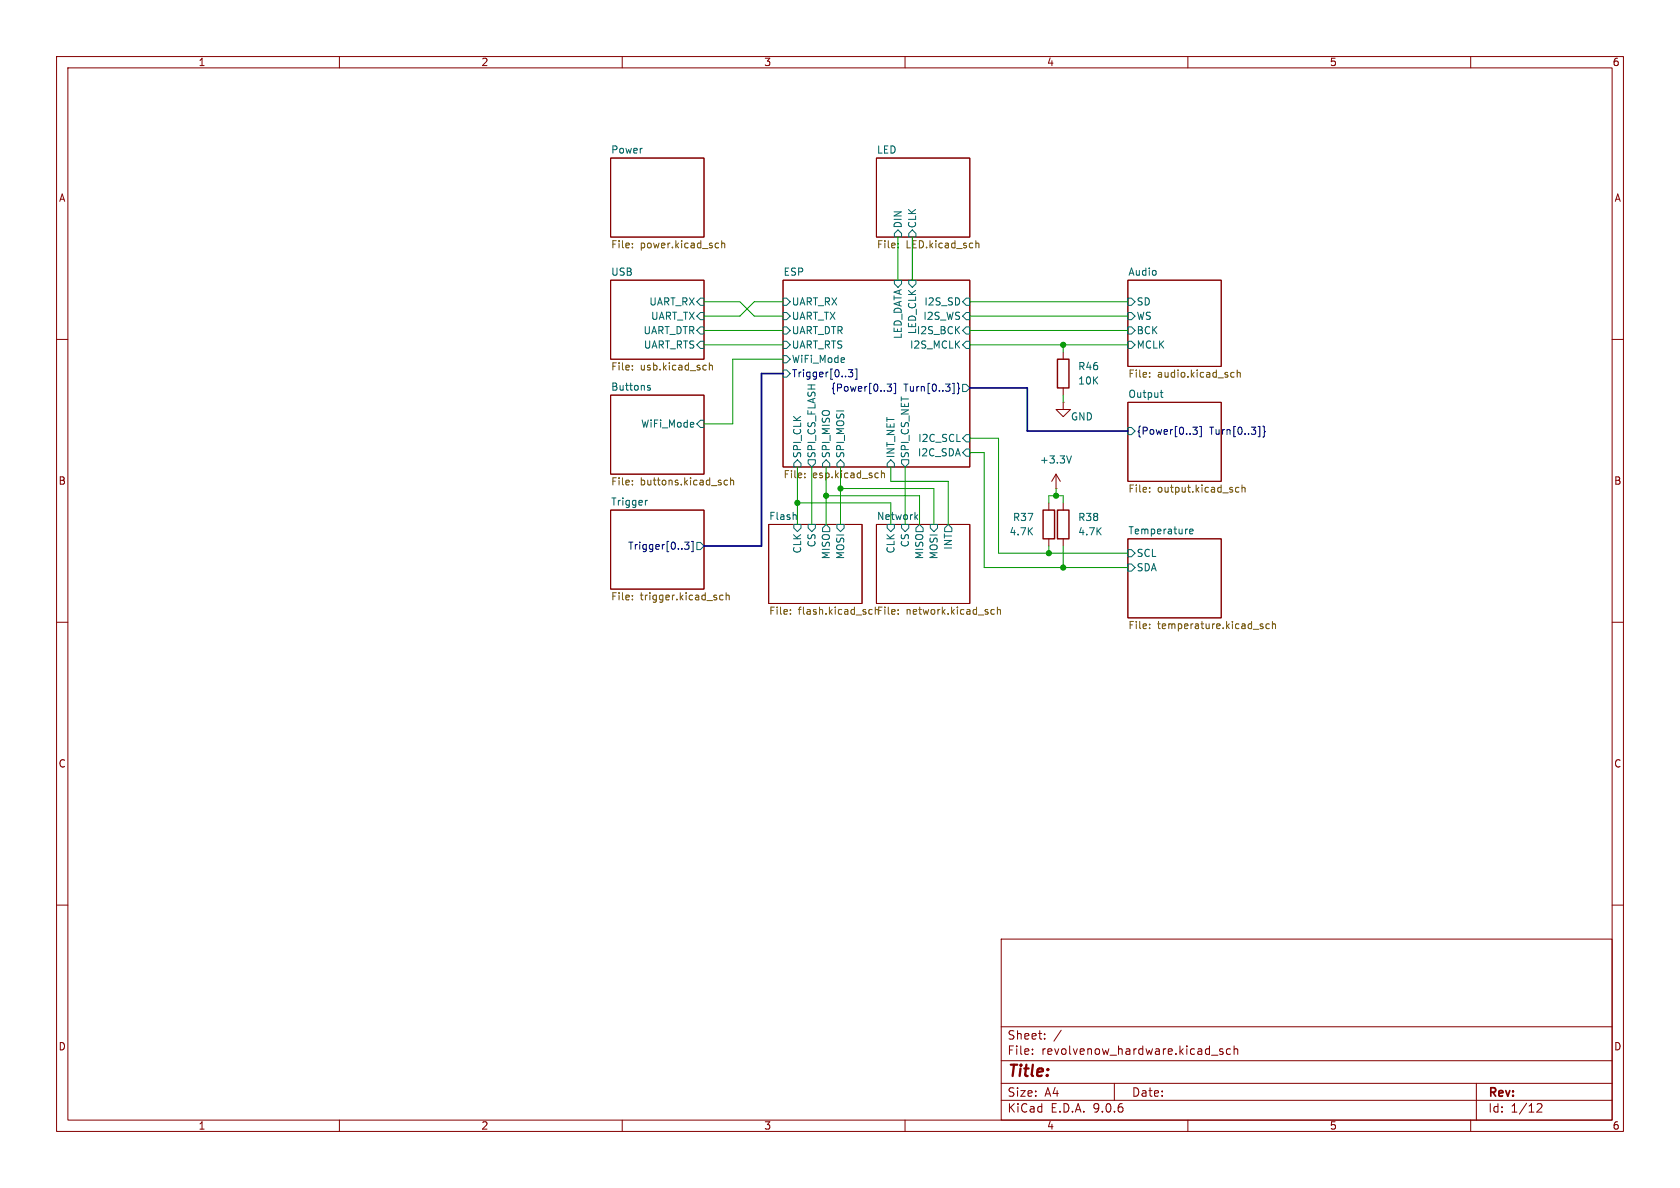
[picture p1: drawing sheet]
(kicad_sch
 (version 20250114)
 (generator "eeschema")
 (generator_version "9.0")
 (paper "A4")
 (lib_symbols
  (symbol "Device:R"
   (pin_numbers (hide yes))
   (pin_names
    (offset 0)) (exclude_from_sim no) (in_bom yes) (on_board yes)
   (property "Reference" "R" (at 2.032 0 90) (effects (font (size 1.27 1.27))))
   (property "Value" "R" (at 0 0 90) (effects (font (size 1.27 1.27))))
   (property "Footprint" "" (at -1.778 0 90) (effects (font (size 1.27 1.27)) (hide yes)))
   (property "Datasheet" "~" (at 0 0 0) (effects (font (size 1.27 1.27)) (hide yes)))
   (property "Description" "Resistor" (at 0 0 0) (effects (font (size 1.27 1.27)) (hide yes)))
   (symbol "R_0_1"
    (rectangle (start -1.016 -2.54) (end 1.016 2.54) (stroke (width 0.254) (type default)) (fill (type none))))
   (symbol "R_1_1"
    (pin passive line (at 0 3.81 270) (length 1.27) (name "~" (effects (font (size 1.27 1.27)))) (number "1" (effects (font (size 1.27 1.27)))))
    (pin passive line (at 0 -3.81 90) (length 1.27) (name "~" (effects (font (size 1.27 1.27)))) (number "2" (effects (font (size 1.27 1.27))))))
   (embedded_fonts no))
  (symbol "power:+3.3V"
   (power)
   (pin_numbers (hide yes))
   (pin_names
    (offset 0) (hide yes)) (exclude_from_sim no) (in_bom yes) (on_board yes)
   (property "Reference" "#PWR" (at 0 -3.81 0) (effects (font (size 1.27 1.27)) (hide yes)))
   (property "Value" "+3.3V" (at 0 3.556 0) (effects (font (size 1.27 1.27))))
   (property "Footprint" "" (at 0 0 0) (effects (font (size 1.27 1.27)) (hide yes)))
   (property "Datasheet" "" (at 0 0 0) (effects (font (size 1.27 1.27)) (hide yes)))
   (property "Description" "Power symbol creates a global label with name \"+3.3V\"" (at 0 0 0) (effects (font (size 1.27 1.27)) (hide yes)))
   (symbol "+3.3V_0_1"
    (polyline (pts (xy -0.762 1.27) (xy 0 2.54)) (stroke (width 0) (type default)) (fill (type none)))
    (polyline (pts (xy 0 2.54) (xy 0.762 1.27)) (stroke (width 0) (type default)) (fill (type none)))
    (polyline (pts (xy 0 0) (xy 0 2.54)) (stroke (width 0) (type default)) (fill (type none))))
   (symbol "+3.3V_1_1"
    (pin power_in line (at 0 0 90) (length 0) (name "~" (effects (font (size 1.27 1.27)))) (number "1" (effects (font (size 1.27 1.27))))))
   (embedded_fonts no))
  (symbol "power:GND"
   (power)
   (pin_numbers (hide yes))
   (pin_names
    (offset 0) (hide yes)) (exclude_from_sim no) (in_bom yes) (on_board yes)
   (property "Reference" "#PWR" (at 0 -6.35 0) (effects (font (size 1.27 1.27)) (hide yes)))
   (property "Value" "GND" (at 0 -3.81 0) (effects (font (size 1.27 1.27))))
   (property "Footprint" "" (at 0 0 0) (effects (font (size 1.27 1.27)) (hide yes)))
   (property "Datasheet" "" (at 0 0 0) (effects (font (size 1.27 1.27)) (hide yes)))
   (property "Description" "Power symbol creates a global label with name \"GND\" , ground" (at 0 0 0) (effects (font (size 1.27 1.27)) (hide yes)))
   (symbol "GND_0_1"
    (polyline (pts (xy 0 0) (xy 0 -1.27) (xy 1.27 -1.27) (xy 0 -2.54) (xy -1.27 -1.27) (xy 0 -1.27)) (stroke (width 0) (type default)) (fill (type none))))
   (symbol "GND_1_1"
    (pin power_in line (at 0 0 270) (length 0) (name "~" (effects (font (size 1.27 1.27)))) (number "1" (effects (font (size 1.27 1.27))))))
   (embedded_fonts no)))
 (junction
  (at 148.59 86.36)
  (diameter 0)
  (color 0 0 0 0))
 (junction
  (at 187.96 60.96)
  (diameter 0)
  (color 0 0 0 0))
 (junction
  (at 140.97 88.9)
  (diameter 0)
  (color 0 0 0 0))
 (junction
  (at 146.05 87.63)
  (diameter 0)
  (color 0 0 0 0))
 (junction
  (at 187.96 100.33)
  (diameter 0)
  (color 0 0 0 0))
 (junction
  (at 186.69 87.63)
  (diameter 0)
  (color 0 0 0 0))
 (junction
  (at 185.42 97.79)
  (diameter 0)
  (color 0 0 0 0))
 (wire
  (pts (xy 129.54 74.93) (xy 124.46 74.93))
  (stroke (width 0) (type default)))
 (wire
  (pts (xy 176.53 97.79) (xy 185.42 97.79))
  (stroke (width 0) (type default)))
 (wire
  (pts (xy 171.45 77.47) (xy 176.53 77.47))
  (stroke (width 0) (type default)))
 (wire
  (pts (xy 187.96 96.52) (xy 187.96 100.33))
  (stroke (width 0) (type default)))
 (wire
  (pts (xy 185.42 97.79) (xy 199.39 97.79))
  (stroke (width 0) (type default)))
 (bus
  (pts (xy 181.61 76.2) (xy 199.39 76.2))
  (stroke (width 0) (type default)))
 (wire
  (pts (xy 171.45 55.88) (xy 199.39 55.88))
  (stroke (width 0) (type default)))
 (bus
  (pts (xy 181.61 68.58) (xy 181.61 76.2))
  (stroke (width 0) (type default)))
 (wire
  (pts (xy 186.69 87.63) (xy 187.96 87.63))
  (stroke (width 0) (type default)))
 (wire
  (pts (xy 124.46 55.88) (xy 130.81 55.88))
  (stroke (width 0) (type default)))
 (wire
  (pts (xy 146.05 82.55) (xy 146.05 87.63))
  (stroke (width 0) (type default)))
 (wire
  (pts (xy 171.45 80.01) (xy 173.99 80.01))
  (stroke (width 0) (type default)))
 (wire
  (pts (xy 173.99 100.33) (xy 187.96 100.33))
  (stroke (width 0) (type default)))
 (wire
  (pts (xy 185.42 87.63) (xy 185.42 88.9))
  (stroke (width 0) (type default)))
 (wire
  (pts (xy 157.48 82.55) (xy 157.48 85.09))
  (stroke (width 0) (type default)))
 (wire
  (pts (xy 133.35 55.88) (xy 138.43 55.88))
  (stroke (width 0) (type default)))
 (wire
  (pts (xy 140.97 82.55) (xy 140.97 88.9))
  (stroke (width 0) (type default)))
 (wire
  (pts (xy 158.75 41.91) (xy 158.75 49.53))
  (stroke (width 0) (type default)))
 (wire
  (pts (xy 157.48 88.9) (xy 157.48 92.71))
  (stroke (width 0) (type default)))
 (wire
  (pts (xy 186.69 87.63) (xy 185.42 87.63))
  (stroke (width 0) (type default)))
 (bus
  (pts (xy 134.62 66.04) (xy 134.62 96.52))
  (stroke (width 0) (type default)))
 (wire
  (pts (xy 173.99 80.01) (xy 173.99 100.33))
  (stroke (width 0) (type default)))
 (wire
  (pts (xy 148.59 86.36) (xy 148.59 92.71))
  (stroke (width 0) (type default)))
 (wire
  (pts (xy 143.51 82.55) (xy 143.51 92.71))
  (stroke (width 0) (type default)))
 (bus
  (pts (xy 138.43 66.04) (xy 134.62 66.04))
  (stroke (width 0) (type default)))
 (wire
  (pts (xy 124.46 58.42) (xy 138.43 58.42))
  (stroke (width 0) (type default)))
 (wire
  (pts (xy 157.48 85.09) (xy 167.64 85.09))
  (stroke (width 0) (type default)))
 (wire
  (pts (xy 148.59 86.36) (xy 165.1 86.36))
  (stroke (width 0) (type default)))
 (wire
  (pts (xy 124.46 60.96) (xy 138.43 60.96))
  (stroke (width 0) (type default)))
 (wire
  (pts (xy 162.56 87.63) (xy 162.56 92.71))
  (stroke (width 0) (type default)))
 (wire
  (pts (xy 186.69 86.36) (xy 186.69 87.63))
  (stroke (width 0) (type default)))
 (wire
  (pts (xy 146.05 87.63) (xy 162.56 87.63))
  (stroke (width 0) (type default)))
 (wire
  (pts (xy 140.97 88.9) (xy 157.48 88.9))
  (stroke (width 0) (type default)))
 (bus
  (pts (xy 171.45 68.58) (xy 181.61 68.58))
  (stroke (width 0) (type default)))
 (wire
  (pts (xy 148.59 82.55) (xy 148.59 86.36))
  (stroke (width 0) (type default)))
 (wire
  (pts (xy 187.96 100.33) (xy 199.39 100.33))
  (stroke (width 0) (type default)))
 (wire
  (pts (xy 187.96 60.96) (xy 199.39 60.96))
  (stroke (width 0) (type default)))
 (wire
  (pts (xy 138.43 63.5) (xy 129.54 63.5))
  (stroke (width 0) (type default)))
 (wire
  (pts (xy 160.02 82.55) (xy 160.02 92.71))
  (stroke (width 0) (type default)))
 (wire
  (pts (xy 171.45 60.96) (xy 187.96 60.96))
  (stroke (width 0) (type default)))
 (wire
  (pts (xy 130.81 55.88) (xy 133.35 53.34))
  (stroke (width 0) (type default)))
 (wire
  (pts (xy 146.05 87.63) (xy 146.05 92.71))
  (stroke (width 0) (type default)))
 (wire
  (pts (xy 167.64 85.09) (xy 167.64 92.71))
  (stroke (width 0) (type default)))
 (wire
  (pts (xy 133.35 53.34) (xy 138.43 53.34))
  (stroke (width 0) (type default)))
 (wire
  (pts (xy 171.45 53.34) (xy 199.39 53.34))
  (stroke (width 0) (type default)))
 (wire
  (pts (xy 129.54 63.5) (xy 129.54 74.93))
  (stroke (width 0) (type default)))
 (wire
  (pts (xy 165.1 86.36) (xy 165.1 92.71))
  (stroke (width 0) (type default)))
 (wire
  (pts (xy 187.96 60.96) (xy 187.96 62.23))
  (stroke (width 0) (type default)))
 (wire
  (pts (xy 161.29 41.91) (xy 161.29 49.53))
  (stroke (width 0) (type default)))
 (bus
  (pts (xy 134.62 96.52) (xy 124.46 96.52))
  (stroke (width 0) (type default)))
 (wire
  (pts (xy 171.45 58.42) (xy 199.39 58.42))
  (stroke (width 0) (type default)))
 (wire
  (pts (xy 187.96 87.63) (xy 187.96 88.9))
  (stroke (width 0) (type default)))
 (wire
  (pts (xy 176.53 97.79) (xy 176.53 77.47))
  (stroke (width 0) (type default)))
 (wire
  (pts (xy 133.35 55.88) (xy 130.81 53.34))
  (stroke (width 0) (type default)))
 (wire
  (pts (xy 140.97 88.9) (xy 140.97 92.71))
  (stroke (width 0) (type default)))
 (wire
  (pts (xy 185.42 96.52) (xy 185.42 97.79))
  (stroke (width 0) (type default)))
 (wire
  (pts (xy 124.46 53.34) (xy 130.81 53.34))
  (stroke (width 0) (type default)))
 (wire
  (pts (xy 187.96 69.85) (xy 187.96 71.12))
  (stroke (width 0) (type default)))
 (symbol
  (lib_id "power:GND")
  (at 187.96 71.12 0)
  (unit 1)
  (exclude_from_sim no)
  (in_bom yes)
  (on_board yes)
  (dnp no)
  (property "Reference" "#PWR030" (at 187.96 77.47 0) (effects (font (size 1.27 1.27)) (hide yes)))
  (property "Value" "GND" (at 191.262 73.66 0) (effects (font (size 1.27 1.27))))
  (property "Footprint" "" (at 187.96 71.12 0) (effects (font (size 1.27 1.27)) (hide yes)))
  (property "Datasheet" "" (at 187.96 71.12 0) (effects (font (size 1.27 1.27)) (hide yes)))
  (property "Description" "Power symbol creates a global label with name \"GND\" , ground" (at 187.96 71.12 0) (effects (font (size 1.27 1.27)) (hide yes)))
  (pin "1"))
 (symbol
  (lib_id "power:+3.3V")
  (at 186.69 86.36 0)
  (unit 1)
  (exclude_from_sim no)
  (in_bom yes)
  (on_board yes)
  (dnp no)
  (fields_autoplaced yes)
  (property "Reference" "#PWR029" (at 186.69 90.17 0) (effects (font (size 1.27 1.27)) (hide yes)))
  (property "Value" "+3.3V" (at 186.69 81.28 0) (effects (font (size 1.27 1.27))))
  (property "Footprint" "" (at 186.69 86.36 0) (effects (font (size 1.27 1.27)) (hide yes)))
  (property "Datasheet" "" (at 186.69 86.36 0) (effects (font (size 1.27 1.27)) (hide yes)))
  (property "Description" "Power symbol creates a global label with name \"+3.3V\"" (at 186.69 86.36 0) (effects (font (size 1.27 1.27)) (hide yes)))
  (pin "1"))
 (symbol
  (lib_id "Device:R")
  (at 185.42 92.71 0)
  (unit 1)
  (exclude_from_sim no)
  (in_bom yes)
  (on_board yes)
  (dnp no)
  (fields_autoplaced yes)
  (property "Reference" "R37" (at 182.88 91.4399 0) (effects (font (size 1.27 1.27)) (justify right)))
  (property "Value" "4.7K" (at 182.88 93.9799 0) (effects (font (size 1.27 1.27)) (justify right)))
  (property "Footprint" "Resistor_SMD:R_0603_1608Metric_Pad0.98x0.95mm_HandSolder" (at 183.642 92.71 90) (effects (font (size 1.27 1.27)) (hide yes)))
  (property "Datasheet" "~" (at 185.42 92.71 0) (effects (font (size 1.27 1.27)) (hide yes)))
  (property "Description" "Resistor" (at 185.42 92.71 0) (effects (font (size 1.27 1.27)) (hide yes)))
  (pin "1")
  (pin "2"))
 (symbol
  (lib_id "Device:R")
  (at 187.96 92.71 0)
  (unit 1)
  (exclude_from_sim no)
  (in_bom yes)
  (on_board yes)
  (dnp no)
  (fields_autoplaced yes)
  (property "Reference" "R38" (at 190.5 91.4399 0) (effects (font (size 1.27 1.27)) (justify left)))
  (property "Value" "4.7K" (at 190.5 93.9799 0) (effects (font (size 1.27 1.27)) (justify left)))
  (property "Footprint" "Resistor_SMD:R_0603_1608Metric_Pad0.98x0.95mm_HandSolder" (at 186.182 92.71 90) (effects (font (size 1.27 1.27)) (hide yes)))
  (property "Datasheet" "~" (at 187.96 92.71 0) (effects (font (size 1.27 1.27)) (hide yes)))
  (property "Description" "Resistor" (at 187.96 92.71 0) (effects (font (size 1.27 1.27)) (hide yes)))
  (pin "1")
  (pin "2"))
 (symbol
  (lib_id "Device:R")
  (at 187.96 66.04 0)
  (unit 1)
  (exclude_from_sim no)
  (in_bom yes)
  (on_board yes)
  (dnp no)
  (fields_autoplaced yes)
  (property "Reference" "R46" (at 190.5 64.7699 0) (effects (font (size 1.27 1.27)) (justify left)))
  (property "Value" "10K" (at 190.5 67.3099 0) (effects (font (size 1.27 1.27)) (justify left)))
  (property "Footprint" "Resistor_SMD:R_0603_1608Metric_Pad0.98x0.95mm_HandSolder" (at 186.182 66.04 90) (effects (font (size 1.27 1.27)) (hide yes)))
  (property "Datasheet" "~" (at 187.96 66.04 0) (effects (font (size 1.27 1.27)) (hide yes)))
  (property "Description" "Resistor" (at 187.96 66.04 0) (effects (font (size 1.27 1.27)) (hide yes)))
  (pin "1")
  (pin "2"))
 (sheet
  (at 199.39 95.25)
  (size 16.51 13.97)
  (exclude_from_sim no)
  (in_bom yes)
  (on_board yes)
  (dnp no)
  (fields_autoplaced yes)
  (stroke (width 0.1524) (type solid))
  (fill (color 0 0 0 0.0000))
  (property "Sheetname" "Temperature" (at 199.39 94.5384 0) (effects (font (size 1.27 1.27)) (justify left bottom)))
  (property "Sheetfile" "temperature.kicad_sch" (at 199.39 109.8046 0) (effects (font (size 1.27 1.27)) (justify left top)))
  (pin "SCL" input (at 199.39 97.79 180) (effects (font (size 1.27 1.27)) (justify left)))
  (pin "SDA" input (at 199.39 100.33 180) (effects (font (size 1.27 1.27)) (justify left))))
 (sheet
  (at 107.95 49.53)
  (size 16.51 13.97)
  (exclude_from_sim no)
  (in_bom yes)
  (on_board yes)
  (dnp no)
  (fields_autoplaced yes)
  (stroke (width 0.1524) (type solid))
  (fill (color 0 0 0 0.0000))
  (property "Sheetname" "USB" (at 107.95 48.8184 0) (effects (font (size 1.27 1.27)) (justify left bottom)))
  (property "Sheetfile" "usb.kicad_sch" (at 107.95 64.0846 0) (effects (font (size 1.27 1.27)) (justify left top)))
  (pin "UART_RX" input (at 124.46 53.34 0) (effects (font (size 1.27 1.27)) (justify right)))
  (pin "UART_TX" input (at 124.46 55.88 0) (effects (font (size 1.27 1.27)) (justify right)))
  (pin "UART_DTR" input (at 124.46 58.42 0) (effects (font (size 1.27 1.27)) (justify right)))
  (pin "UART_RTS" input (at 124.46 60.96 0) (effects (font (size 1.27 1.27)) (justify right))))
 (sheet
  (at 138.43 49.53)
  (size 33.02 33.02)
  (exclude_from_sim no)
  (in_bom yes)
  (on_board yes)
  (dnp no)
  (fields_autoplaced yes)
  (stroke (width 0.1524) (type solid))
  (fill (color 0 0 0 0.0000))
  (property "Sheetname" "ESP" (at 138.43 48.8184 0) (effects (font (size 1.27 1.27)) (justify left bottom)))
  (property "Sheetfile" "esp.kicad_sch" (at 138.43 83.1346 0) (effects (font (size 1.27 1.27)) (justify left top)))
  (pin "I2S_SD" input (at 171.45 53.34 0) (effects (font (size 1.27 1.27)) (justify right)))
  (pin "I2S_WS" input (at 171.45 55.88 0) (effects (font (size 1.27 1.27)) (justify right)))
  (pin "UART_RX" input (at 138.43 53.34 180) (effects (font (size 1.27 1.27)) (justify left)))
  (pin "UART_TX" input (at 138.43 55.88 180) (effects (font (size 1.27 1.27)) (justify left)))
  (pin "WiFi_Mode" input (at 138.43 63.5 180) (effects (font (size 1.27 1.27)) (justify left)))
  (pin "I2S_BCK" input (at 171.45 58.42 0) (effects (font (size 1.27 1.27)) (justify right)))
  (pin "I2S_MCLK" input (at 171.45 60.96 0) (effects (font (size 1.27 1.27)) (justify right)))
  (pin "UART_DTR" input (at 138.43 58.42 180) (effects (font (size 1.27 1.27)) (justify left)))
  (pin "UART_RTS" input (at 138.43 60.96 180) (effects (font (size 1.27 1.27)) (justify left)))
  (pin "I2C_SDA" input (at 171.45 80.01 0) (effects (font (size 1.27 1.27)) (justify right)))
  (pin "SPI_CLK" input (at 140.97 82.55 270) (effects (font (size 1.27 1.27)) (justify left)))
  (pin "SPI_MISO" input (at 146.05 82.55 270) (effects (font (size 1.27 1.27)) (justify left)))
  (pin "SPI_MOSI" input (at 148.59 82.55 270) (effects (font (size 1.27 1.27)) (justify left)))
  (pin "I2C_SCL" input (at 171.45 77.47 0) (effects (font (size 1.27 1.27)) (justify right)))
  (pin "LED_CLK" input (at 161.29 49.53 90) (effects (font (size 1.27 1.27)) (justify right)))
  (pin "LED_DATA" input (at 158.75 49.53 90) (effects (font (size 1.27 1.27)) (justify right)))
  (pin "INT_NET" input (at 157.48 82.55 270) (effects (font (size 1.27 1.27)) (justify left)))
  (pin "SPI_CS_FLASH" output (at 143.51 82.55 270) (effects (font (size 1.27 1.27)) (justify left)))
  (pin "SPI_CS_NET" output (at 160.02 82.55 270) (effects (font (size 1.27 1.27)) (justify left)))
  (pin "{Power[0..3] Turn[0..3]}" output (at 171.45 68.58 0) (effects (font (size 1.27 1.27)) (justify right)))
  (pin "Trigger[0..3]" input (at 138.43 66.04 180) (effects (font (size 1.27 1.27)) (justify left))))
 (sheet
  (at 154.94 27.94)
  (size 16.51 13.97)
  (exclude_from_sim no)
  (in_bom yes)
  (on_board yes)
  (dnp no)
  (fields_autoplaced yes)
  (stroke (width 0.1524) (type solid))
  (fill (color 0 0 0 0.0000))
  (property "Sheetname" "LED" (at 154.94 27.2284 0) (effects (font (size 1.27 1.27)) (justify left bottom)))
  (property "Sheetfile" "LED.kicad_sch" (at 154.94 42.4946 0) (effects (font (size 1.27 1.27)) (justify left top)))
  (pin "CLK" input (at 161.29 41.91 270) (effects (font (size 1.27 1.27)) (justify left)))
  (pin "DIN" input (at 158.75 41.91 270) (effects (font (size 1.27 1.27)) (justify left))))
 (sheet
  (at 199.39 71.12)
  (size 16.51 13.97)
  (exclude_from_sim no)
  (in_bom yes)
  (on_board yes)
  (dnp no)
  (fields_autoplaced yes)
  (stroke (width 0.1524) (type solid))
  (fill (color 0 0 0 0.0000))
  (property "Sheetname" "Output" (at 199.39 70.4084 0) (effects (font (size 1.27 1.27)) (justify left bottom)))
  (property "Sheetfile" "output.kicad_sch" (at 199.39 85.6746 0) (effects (font (size 1.27 1.27)) (justify left top)))
  (pin "{Power[0..3] Turn[0..3]}" input (at 199.39 76.2 180) (effects (font (size 1.27 1.27)) (justify left))))
 (sheet
  (at 107.95 27.94)
  (size 16.51 13.97)
  (exclude_from_sim no)
  (in_bom yes)
  (on_board yes)
  (dnp no)
  (fields_autoplaced yes)
  (stroke (width 0.1524) (type solid))
  (fill (color 0 0 0 0.0000))
  (property "Sheetname" "Power" (at 107.95 27.2284 0) (effects (font (size 1.27 1.27)) (justify left bottom)))
  (property "Sheetfile" "power.kicad_sch" (at 107.95 42.4946 0) (effects (font (size 1.27 1.27)) (justify left top))))
 (sheet
  (at 107.95 69.85)
  (size 16.51 13.97)
  (exclude_from_sim no)
  (in_bom yes)
  (on_board yes)
  (dnp no)
  (fields_autoplaced yes)
  (stroke (width 0.1524) (type solid))
  (fill (color 0 0 0 0.0000))
  (property "Sheetname" "Buttons" (at 107.95 69.1384 0) (effects (font (size 1.27 1.27)) (justify left bottom)))
  (property "Sheetfile" "buttons.kicad_sch" (at 107.95 84.4046 0) (effects (font (size 1.27 1.27)) (justify left top)))
  (pin "WiFi_Mode" input (at 124.46 74.93 0) (effects (font (size 1.27 1.27)) (justify right))))
 (sheet
  (at 135.89 92.71)
  (size 16.51 13.97)
  (exclude_from_sim no)
  (in_bom yes)
  (on_board yes)
  (dnp no)
  (fields_autoplaced yes)
  (stroke (width 0.1524) (type solid))
  (fill (color 0 0 0 0.0000))
  (property "Sheetname" "Flash" (at 135.89 91.9984 0) (effects (font (size 1.27 1.27)) (justify left bottom)))
  (property "Sheetfile" "flash.kicad_sch" (at 135.89 107.2646 0) (effects (font (size 1.27 1.27)) (justify left top)))
  (pin "CLK" input (at 140.97 92.71 90) (effects (font (size 1.27 1.27)) (justify right)))
  (pin "CS" input (at 143.51 92.71 90) (effects (font (size 1.27 1.27)) (justify right)))
  (pin "MOSI" input (at 148.59 92.71 90) (effects (font (size 1.27 1.27)) (justify right)))
  (pin "MISO" output (at 146.05 92.71 90) (effects (font (size 1.27 1.27)) (justify right))))
 (sheet
  (at 199.39 49.53)
  (size 16.51 15.24)
  (exclude_from_sim no)
  (in_bom yes)
  (on_board yes)
  (dnp no)
  (fields_autoplaced yes)
  (stroke (width 0.1524) (type solid))
  (fill (color 0 0 0 0.0000))
  (property "Sheetname" "Audio" (at 199.39 48.8184 0) (effects (font (size 1.27 1.27)) (justify left bottom)))
  (property "Sheetfile" "audio.kicad_sch" (at 199.39 65.3546 0) (effects (font (size 1.27 1.27)) (justify left top)))
  (pin "BCK" input (at 199.39 58.42 180) (effects (font (size 1.27 1.27)) (justify left)))
  (pin "MCLK" input (at 199.39 60.96 180) (effects (font (size 1.27 1.27)) (justify left)))
  (pin "SD" input (at 199.39 53.34 180) (effects (font (size 1.27 1.27)) (justify left)))
  (pin "WS" input (at 199.39 55.88 180) (effects (font (size 1.27 1.27)) (justify left))))
 (sheet
  (at 107.95 90.17)
  (size 16.51 13.97)
  (exclude_from_sim no)
  (in_bom yes)
  (on_board yes)
  (dnp no)
  (fields_autoplaced yes)
  (stroke (width 0.1524) (type solid))
  (fill (color 0 0 0 0.0000))
  (property "Sheetname" "Trigger" (at 107.95 89.4584 0) (effects (font (size 1.27 1.27)) (justify left bottom)))
  (property "Sheetfile" "trigger.kicad_sch" (at 107.95 104.7246 0) (effects (font (size 1.27 1.27)) (justify left top)))
  (pin "Trigger[0..3]" output (at 124.46 96.52 0) (effects (font (size 1.27 1.27)) (justify right))))
 (sheet
  (at 154.94 92.71)
  (size 16.51 13.97)
  (exclude_from_sim no)
  (in_bom yes)
  (on_board yes)
  (dnp no)
  (fields_autoplaced yes)
  (stroke (width 0.1524) (type solid))
  (fill (color 0 0 0 0.0000))
  (property "Sheetname" "Network" (at 154.94 91.9984 0) (effects (font (size 1.27 1.27)) (justify left bottom)))
  (property "Sheetfile" "network.kicad_sch" (at 154.94 107.2646 0) (effects (font (size 1.27 1.27)) (justify left top)))
  (pin "CLK" input (at 157.48 92.71 90) (effects (font (size 1.27 1.27)) (justify right)))
  (pin "CS" input (at 160.02 92.71 90) (effects (font (size 1.27 1.27)) (justify right)))
  (pin "INT" output (at 167.64 92.71 90) (effects (font (size 1.27 1.27)) (justify right)))
  (pin "MISO" output (at 162.56 92.71 90) (effects (font (size 1.27 1.27)) (justify right)))
  (pin "MOSI" input (at 165.1 92.71 90) (effects (font (size 1.27 1.27)) (justify right))))
 (sheet_instances
  (path ""
   (page "1")))
 (embedded_fonts no))
